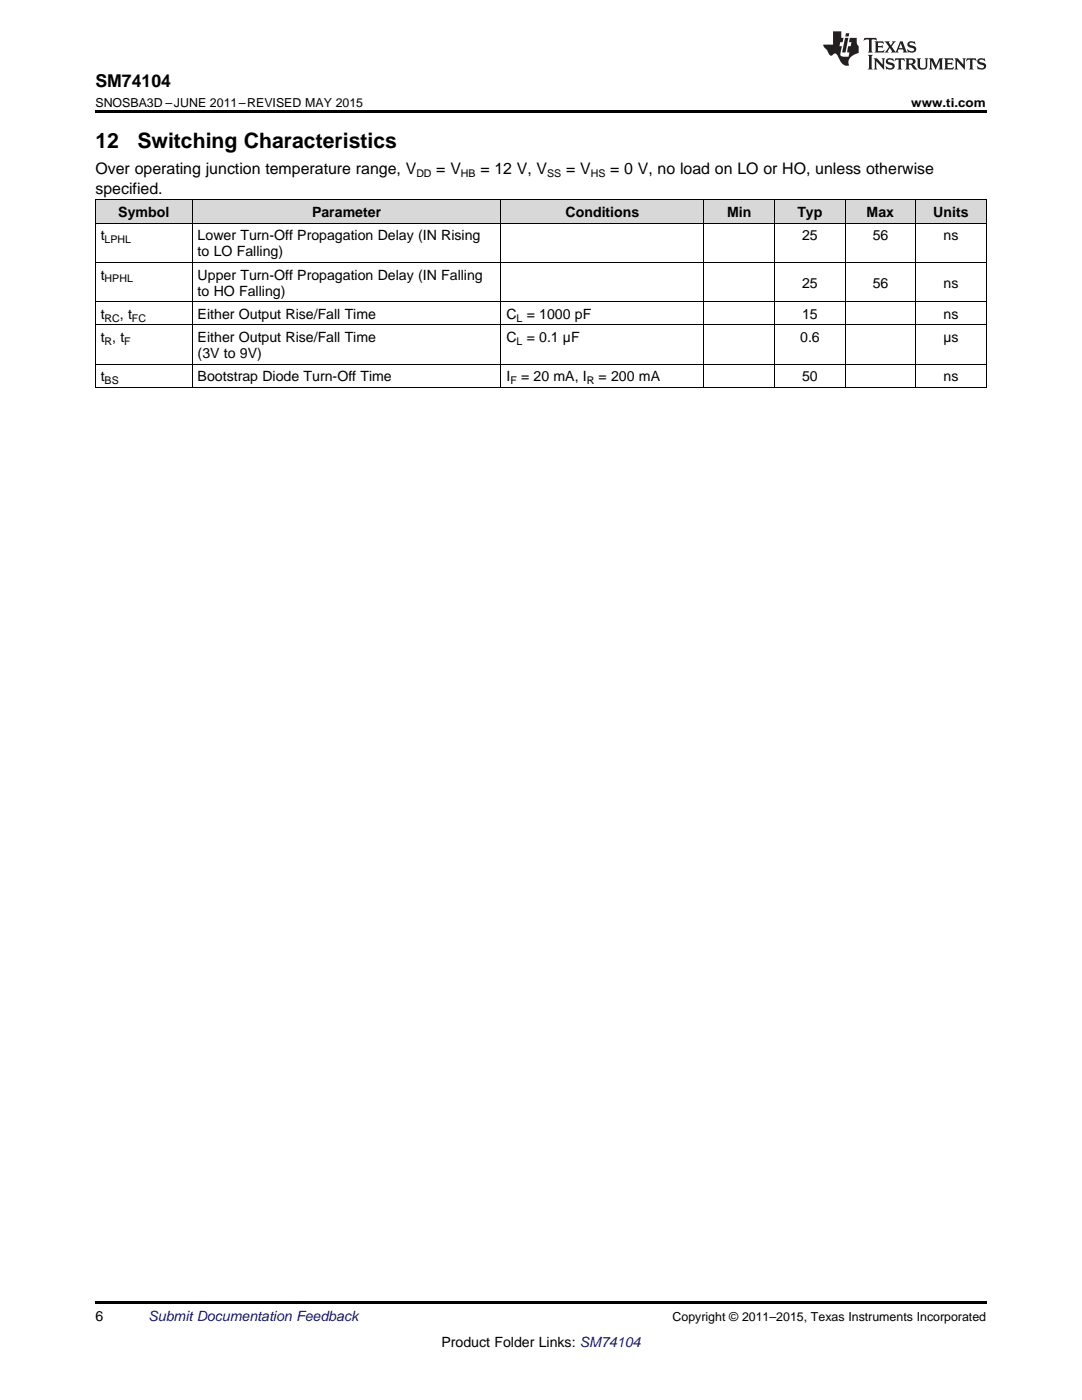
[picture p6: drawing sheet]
<svg xmlns="http://www.w3.org/2000/svg" width="216mm" height="279mm" viewBox="0 0 216 279" stroke-linecap="round" stroke-linejoin="round" font-family="sans-serif">
<g fill="#d8d8d8">
<path d="M19 39.9h19.4v4.7h-19.4z"/>
<path d="M38.4 39.9h61.6v4.7h-61.6z"/>
<path d="M100 39.9h40.5v4.7h-40.5z"/>
<path d="M140.5 39.9h14.1v4.7h-14.1z"/>
<path d="M154.6 39.9h14.1v4.7h-14.1z"/>
<path d="M168.7 39.9h14v4.7h-14z"/>
<path d="M182.7 39.9h14.1v4.7h-14.1z"/>
</g>
<path d="M19 22h177.8v.5h-177.8zM19 77.4h.2zM99.9 77.4h.1zM140.4 77.4h.1zM154.5 77.4h.1zM168.6 77.4h.1zM182.6 77.4h.1zM196.7 77.4h.1zM19 259.7h177.8v.5h-177.8z" fill="#000"/>
<g fill="none" stroke="#000" stroke-width=".2">
<path d="M19 39.9h177.8M19.1 39.9v37.5M38.3 39.9v37.5M100 39.9v37.5M140.5 39.9v37.5M154.5 39.9v37.5M168.6 39.9v37.5M182.7 39.9v37.5M196.8 39.9v37.5M19 52.4h177.8M19 44.5h177.8M19 77.3h177.8"/>
<path d="M19 72.7h177.8M19 64.9h177.8M19 60.2h177.8"/>
</g>
<g fill="#231f20">
<path d="M172.5 7.6l-.1 .5 .4-.2h.6v.1v2.1l-.2 .4h.9l-.2-.4v-2.1l.1-.1h.5l.5 .2-.2-.5zM174.5 8.3l.2 .3v1.5l-.2 .4h1.8l.2-.6a1.04 1.04 0 0 1-1.3 .2v-.7h.6l.3 .2v-.6l-.3 .2h-.6v-.6l.8-.1 .4 .3-.2-.5zM176.5 8.3l.9 1.1-.9 1.1h.8l-.2-.2 .4-.7 .5 .7-.2 .2h1.5l-.2-.2 .2-.4h.9l.1 .4-.2 .2h1l-.3-.3-.7-1.9h-.5l-.9 2-.8-1 .9-1h-.8l.1 .3-.4 .5-.3-.6 .1-.2zM179.7 8.6l.4 1h-.7zM181.3 8.4a.63 .63 0 0 0-.2 .7 .63 .63 0 0 0 .6 .4l.6 .2 .1 .2a.75 .75 0 0 1-.7 .4 .75 .75 0 0 1-.6-.5l.1 .7 .1-.1a1.11 1.11 0 0 0 1.5-.6 1.13 1.13 0 0 0-1.2-.8l-.1-.4a1.04 1.04 0 0 1 1.2 .2l-.2-.5-.2 .1-.4-.2zM173.2 10.9l.2 .4v2.2l-.2 .4h1l-.3-.4v-2.2l.3-.4zM174.3 11.6l.3 .4v1.5l-.3 .4h.8l-.2-.4v-1.3l1.5 1.7v-1.9l.2-.4h-.7l.2 .4v.9l-1.1-1.3zM177 11.8a.62 .62 0 0 0-.2 .7 .62 .62 0 0 0 .6 .4l.6 .1 .1 .3a.76 .76 0 0 1-.7 .3 .76 .76 0 0 1-.7-.4l.2 .7 .1-.1a1.11 1.11 0 0 0 1.5-.6 1.13 1.13 0 0 0-1.2-.8l-.1-.4a1.04 1.04 0 0 1 1.2 .2l-.2-.6-.2 .1-.5-.1zM178.7 11.6l-.2 .6a.61 .61 0 0 1 .8-.3v1.6l-.2 .4h.9l-.2-.4v-1.6a.63 .63 0 0 1 .7 .3l-.1-.6zM180.6 11.6l.3 .4v1.5l-.3 .4h1l-.2-.2-.1-.8 .6 .2a.76 .76 0 0 0 1.2 .7l-1-1a.58 .58 0 0 0 .6-.5 .58 .58 0 0 0-.5-.6zM181.4 11.9h.1a.45 .45 0 0 1 .5 .1 .45 .45 0 0 1 .1 .5l-.8 .2zM182.9 11.6l.2 .2a2.17 2.17 0 0 0 .3 1.9 .99 .99 0 0 0 1.6-.6v-1.1l.2-.4h-.7l.2 .2a1.92 1.92 0 0 1-.2 1.8 .6 .6 0 0 1-.9-.5v-1.1l.2-.4zM185.4 11.6l.2 .4v1.5l-.2 .4h.7l-.2-.4v-1.4l.8 1.8 .8-1.8v1.4l-.2 .4h.9l-.2-.4v-1.5l.2-.4h-.8l-.6 1.5-.6-1.5zM188.4 11.6l.2 .4v1.5l-.2 .4h1.8l.1-.6a1.04 1.04 0 0 1-1.2 .1v-.6h.5l.4 .2v-.6l-.4 .2h-.5v-.7h.8l.3 .3-.1-.6zM190.5 11.6l.2 .4v1.5l-.2 .4h.7l-.2-.4v-1.3l1.5 1.7v-1.9l.2-.4h-.7l.2 .4v.9l-1.1-1.3zM192.9 11.6l-.1 .6a.61 .61 0 0 1 .7-.3l.1 1.6-.3 .4h1l-.3-.4 .1-1.6a.63 .63 0 0 1 .7 .3l-.1-.6zM195.2 11.8a.62 .62 0 0 0-.2 .7 .62 .62 0 0 0 .6 .4l.6 .1 .1 .3a.76 .76 0 0 1-.7 .3 .76 .76 0 0 1-.6-.4l.1 .7 .1-.1a1.11 1.11 0 0 0 1.6-.6 1.13 1.13 0 0 0-1.3-.8l-.1-.4a1.04 1.04 0 0 1 1.2 .2l-.1-.6-.2 .1-.5-.1z"/>
<path d="M166.2 6.3v2.6h-1.9v.4l.8 .9a.91 .91 0 0 0 1 .8 .56 .56 0 0 1 .5-.3 .56 .56 0 0 1 .5 .3l.4 .8a1.53 1.53 0 0 0 1.9 1.2 1.54 1.54 0 0 1 1-2.1l.9-.3v-1.4a1.52 1.52 0 0 1-.4-1.6h-1.3l-.2 .8h.5l-.2 .8h-.5l-.1 1v.2l.4 .1-.2 .8a1.93 1.93 0 0 1-1.6-.3l.3-1.8h-.5l.2-.8h.4l.2-.8h-.4v-1.3zM168.6 7.6l-.6 2.9h.7l.6-2.9zM168.8 6.6l-.1 .7h.6l.2-.7z"/>
</g>
<g font-size="4.2">
<text x="19" y="29.6">12</text>
<text x="27.4" y="29.6">Switching Characteristics</text>
</g>
<text font-size="3.5" x="19" y="17.3">SM74104</text>
<g font-size="3.2">
<text x="19" y="34.8">Over operating junction temperature range, V</text>
<text x="87.1" y="34.8">= V</text>
<text x="95.8" y="34.8">= 12 V, V</text>
<text x="113" y="34.8">= V</text>
<text x="121.7" y="34.8">= 0 V, no load on LO or HO, unless otherwise</text>
<text x="19" y="38.7">specified.</text>
</g>
<g font-size="2.8">
<text x="20.1" y="48">t</text>
<text x="23.6" y="43.3">Symbol</text>
<text x="39.4" y="48">Lower Turn-Off Propagation Delay (IN Rising</text>
<text x="62.3" y="43.3">Parameter</text>
<text x="112.9" y="43.3">Conditions</text>
<text x="145.1" y="43.3">Min</text>
<text x="159.1" y="43.3">Typ</text>
<text x="160.1" y="48">25</text>
<text x="172.9" y="43.3">Max</text>
<text x="174.1" y="48">56</text>
<text x="186.2" y="43.3">Units</text>
<text x="188.3" y="48">ns</text>
<text x="39.4" y="51.2">to LO Falling)</text>
<text x="20.1" y="55.8">t</text>
<text x="39.4" y="55.8">Upper Turn-Off Propagation Delay (IN Falling</text>
<text x="39.4" y="59">to HO Falling)</text>
<text x="160.1" y="57.4">25</text>
<text x="174.1" y="57.4">56</text>
<text x="188.3" y="57.4">ns</text>
<text x="20.1" y="63.6">t</text>
<text x="23.9" y="63.6">, t</text>
<text x="39.4" y="63.6">Either Output Rise/Fall Time</text>
<text x="101.1" y="63.6">C</text>
<text x="105.1" y="63.6">= 1000 pF</text>
<text x="160.1" y="63.6">15</text>
<text x="188.3" y="63.6">ns</text>
<text x="20.1" y="68.3">t , t</text>
<text x="39.4" y="68.3">Either Output Rise/Fall Time</text>
<text x="39.4" y="71.5">(3V to 9V)</text>
<text x="101.1" y="68.3">C</text>
<text x="105.1" y="68.3">= 0.1 µF</text>
<text x="159.7" y="68.3">0.6</text>
<text x="188.2" y="68.3">µs</text>
<text x="20.1" y="76.1">t</text>
<text x="39.4" y="76.1">Bootstrap Diode Turn-Off Time</text>
<text x="101.1" y="76.1">I</text>
<text x="104" y="76.1">= 20 mA, I</text>
<text x="119.5" y="76.1">= 200 mA</text>
<text x="160.1" y="76.1">50</text>
<text x="188.3" y="76.1">ns</text>
<text x="19" y="263.6">6</text>
<text x="88.1" y="268.9">Product Folder Links: SM74104</text>
</g>
<text font-size="2.8" fill="#0000c8" x="29.6" y="263.6">Submit Documentation Feedback</text>
<g font-size="2.5">
<text x="19" y="21.4">SNOSBA3D –JUNE 2011–REVISED MAY 2015</text>
<text x="181.8" y="21.4">www.ti.com</text>
<text x="134.2" y="263.6">Copyright © 2011–2015, Texas Instruments Incorporated</text>
</g>
<g font-size="2.1">
<text x="83.1" y="35.4">DD</text>
<text x="92" y="35.4">HB</text>
<text x="109.2" y="35.4">SS</text>
<text x="117.9" y="35.4">HS</text>
<text x="20.9" y="48.5">LPHL</text>
<text x="20.9" y="56.4">HPHL</text>
<text x="20.9" y="64.2">RC</text>
<text x="26.3" y="64.2">FC</text>
<text x="103.1" y="64.2">L</text>
<text x="20.9" y="68.9">R</text>
<text x="24.8" y="68.9">F</text>
<text x="103.1" y="68.9">L</text>
<text x="20.9" y="76.7">BS</text>
<text x="101.8" y="76.7">F</text>
<text x="117.1" y="76.7">R</text>
</g>
</svg>
